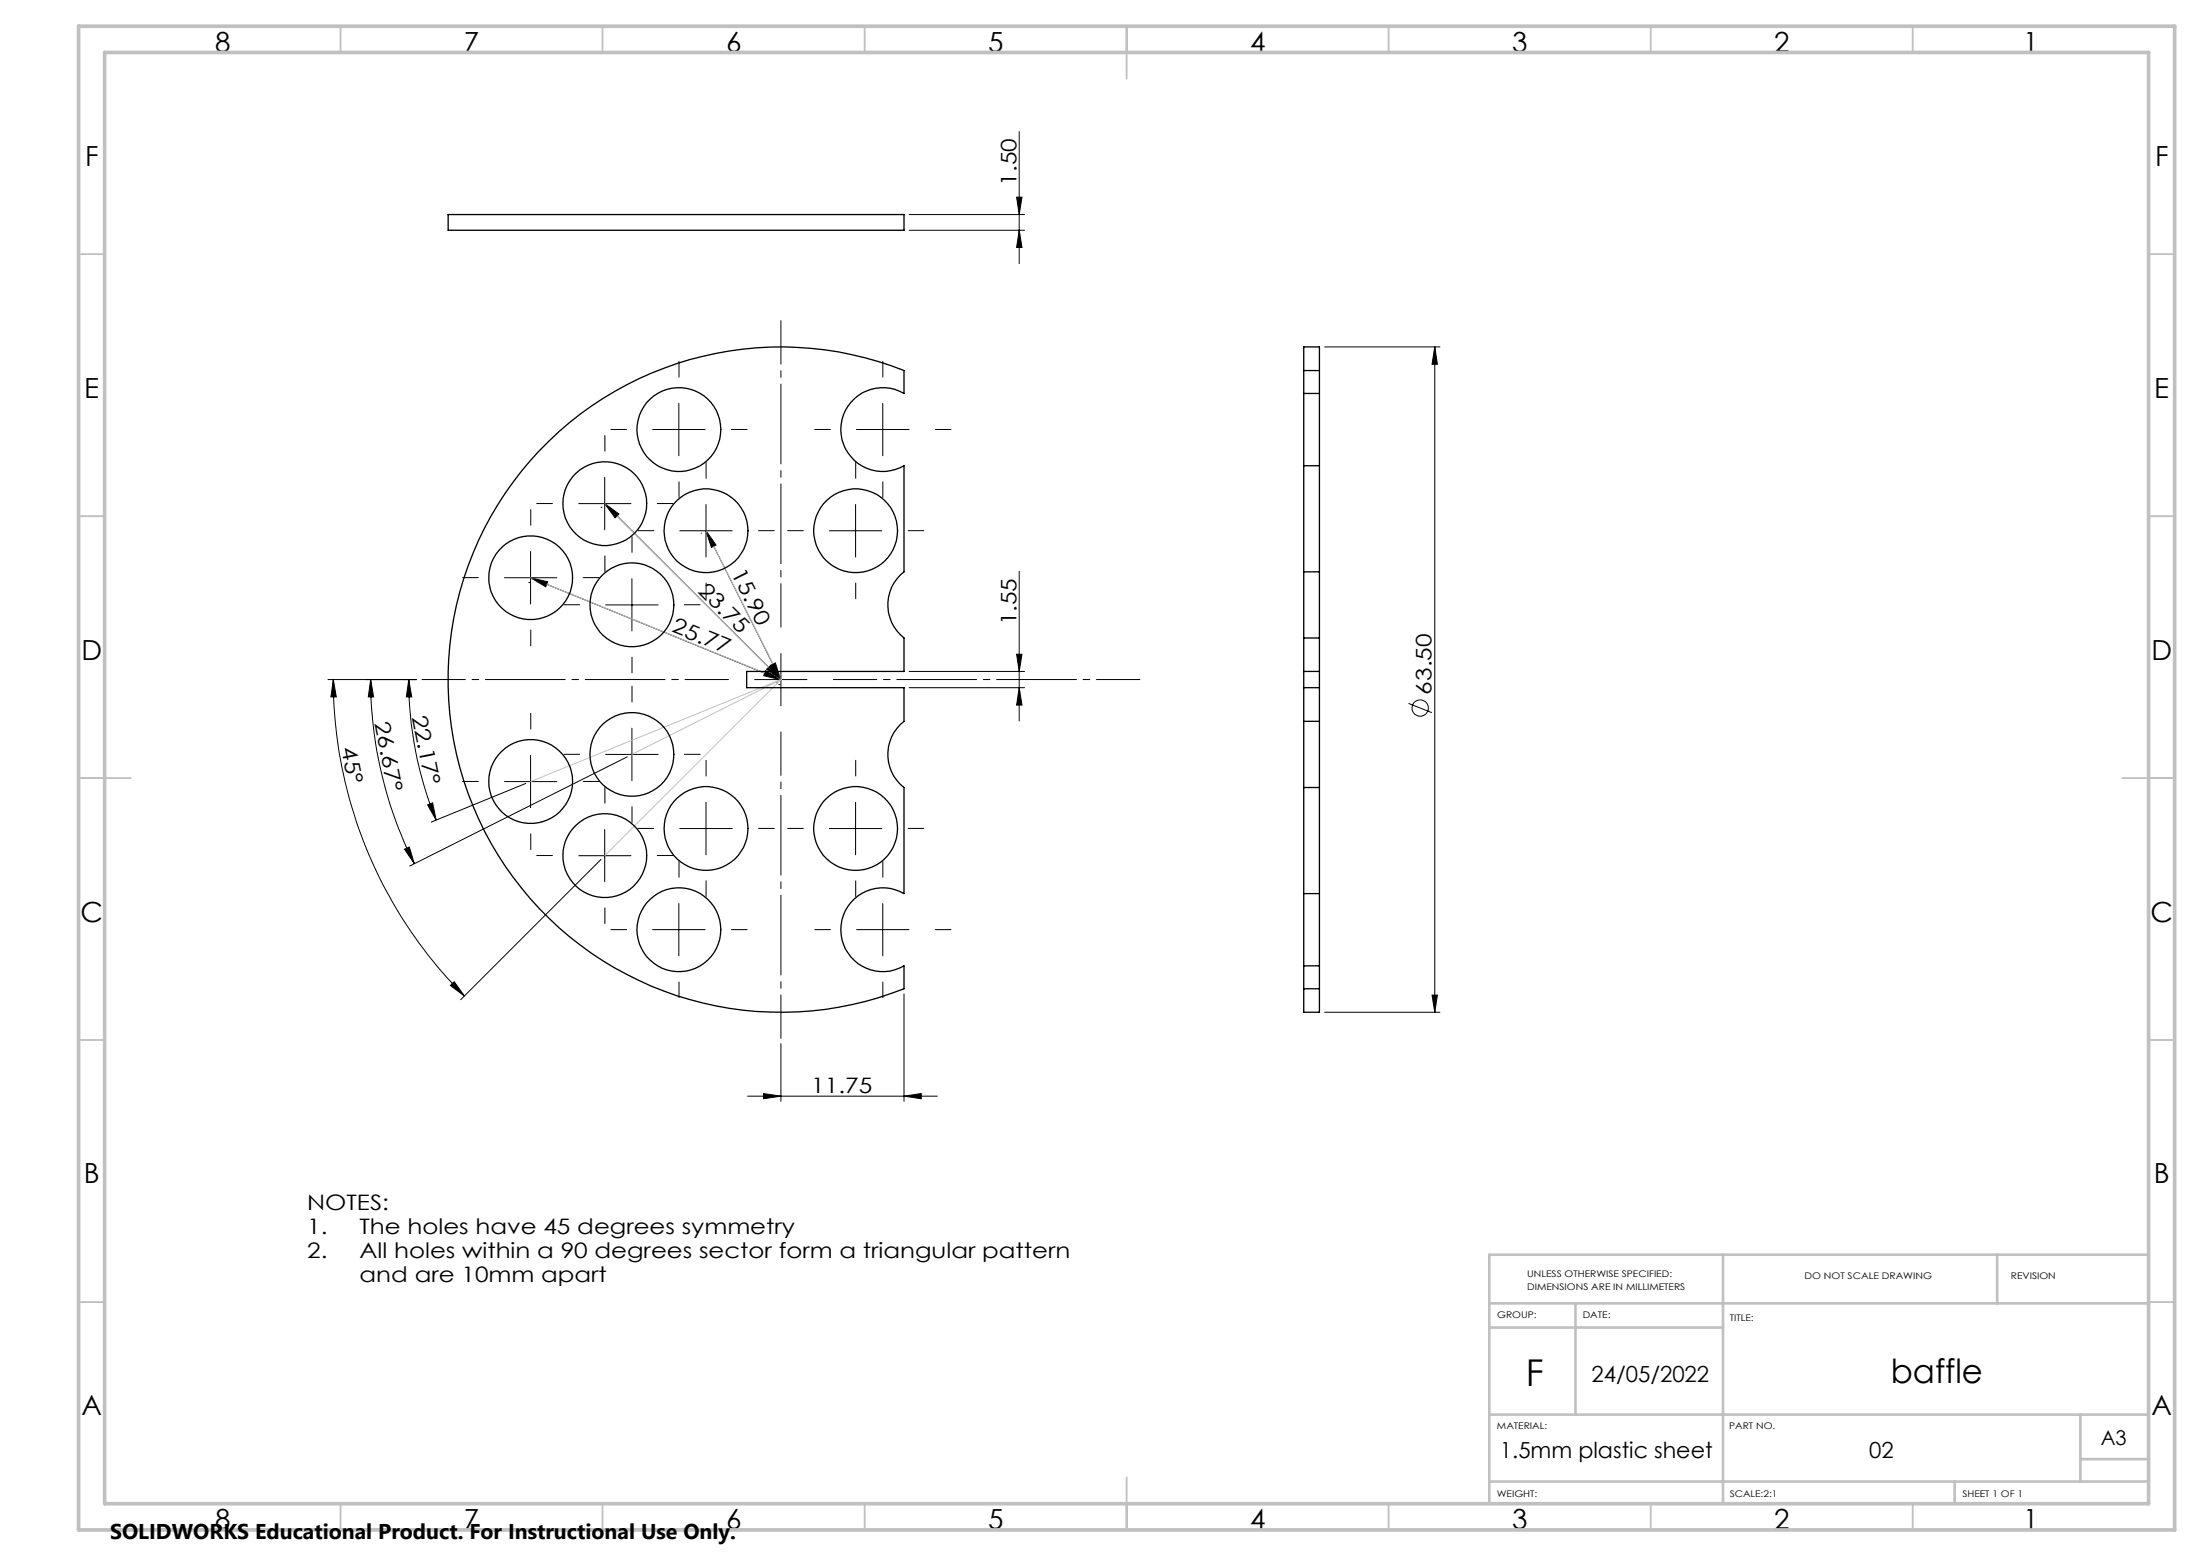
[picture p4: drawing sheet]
<svg xmlns="http://www.w3.org/2000/svg" width="420mm" height="297mm" viewBox="0 0 420 297" stroke-linecap="round" stroke-linejoin="round" font-family="sans-serif">
<g fill="none" stroke="#000" stroke-width=".19">
<path d="M194 37.6h1l-.5 3.4zM194.5 25.1v25.2M173.5 44h22M173.5 41h22M194.5 44l.5 3.2h-1zM129.5 77v10M168.5 77v10M252.8 66.2h22M273.8 66.2v127M273.8 66.2l.5 3.3h-1zM110.4 96.1h10M114.7 96.8h.1"/>
<path d="M115.4 91.1v10M115.4 96.1l33.6 33.6M115.4 96.1l2.7 2-.7 .7zM124.5 82h10M134.7 96.3v10M163.3 96.3v10M163.4 82h10.1M96.3 110.3h10M100.9 111.2h.1M101.2 110.3l3.3 .8-.4 .9zM101.2 110.3l47.8 19.4M101.2 105.3v10"/>
<path d="M115.6 115.5h10M120.6 110.5v9.9M129.7 101.3h10M133.8 101.8h.1M134.7 101.3l14.3 28.4M134.7 101.3l1.9 2.7-.9 .5zM158.3 101.3h10M194.5 109v28.6M62.6 129.7h16.9M63.6 129.7l.6 3.3h-1.1zM63.6 129.7a85.2 85.2 0 0 0 25 60.4M70.7 129.7l.6 3.3h-1z"/>
<path d="M70.7 129.7a78.4 78.4 0 0 0 8.4 35.1M78 129.7l.6 3.3h-1.1zM78 129.7a71 71 0 0 0 5.2 26.8M120.6 139v10M144 129.7h10M146.1 128l2.9 1.7-3.3-.7zM146.3 127.7l.7-.7 2 2.7zM147 127l1-.5 1 3.2zM148.1 130.2h.1M148.3 130.4h.1M148.6 130.7h.1M149 124.7v10"/>
<path d="M173.5 128.2h22M173.5 131.3h22M194 124.9h1l-.5 3.3zM194.5 131.3l.5 3.3h-1zM268.8 134.3l4.4 1.7M81.6 153.6l1-.4 .6 3.3zM96.3 149.2h10M100.3 149.5l-18 7.4M101.2 144.2v10M115.4 158.3v10M115.6 144h10M119.7 144.5l-41.5 20.8"/>
<path d="M129.7 158.1h10M134.7 153.1v10.1M158.3 158.1h10M163.3 153.1v10.1M77.2 162.1l.9-.4 1 3.1zM110.4 163.3h10M114.7 164l-26.8 26.8M124.5 177.4h10M129.5 172.5v10M163.4 177.4h10.1M168.5 172.5v10M85.9 188.1l.8-.7 1.9 2.7z"/>
<path d="M149 199.2v11M172.5 189.7v20.5M252.8 193.2h22M273.3 189.9h1l-.5 3.3zM142.7 209.2h36.2M145.7 208.7l3.3 .5-3.3 .5zM172.5 209.2l3.3-.5v1z"/>
<circle cx="271" cy="135.1" r="1.55"/>
</g>
<g fill="none" stroke="#000" stroke-width=".19" stroke-dasharray="15.2 1.3 1.3 1.3">
<path d="M129.6 72v-3M168.5 72v-3M105.4 96.1h-3M115.4 86.1v-3M119.6 82h-3M125.4 96.1h3M129.6 92v3M134.7 91.3v-3M139.6 82h3M158.5 82h-3M163.3 91.3v-3M168.5 92v3"/>
<path d="M178.5 82h3M91.3 110.3h-3M101.3 100.3v-3M110.6 115.4h-3M111.3 110.3h3M115.4 106.1v3M120.6 105.4v-3M124.7 101.3h-3M130.6 115.4h3M134.7 111.3v3M144.7 101.3h3M153.3 101.3h-3"/>
<path d="M163.3 111.3v3M173.3 101.3h3M101.3 120.3v3M101.3 139.2v-3M120.6 125.4v3M120.6 134v-3M91.3 149.2h-3M101.3 159.2v3M110.6 144h-3M111.3 149.2h3M115.4 153.3v-3M120.6 154v3"/>
<path d="M124.7 158.1h-3M130.6 144h3M134.7 148.1v-3M144.7 158.1h3M153.3 158.1h-3M163.3 148.1v-3M173.3 158.1h3M105.4 163.3h-3M115.4 173.3v3M119.6 177.4h-3M125.4 163.3h3M129.6 167.4v-3"/>
<path d="M134.7 168.1v3M139.6 177.4h3M158.5 177.4h-3M163.3 168.1v3M168.5 167.4v-3M178.5 177.4h3M129.6 187.4v3M168.5 187.4v3"/>
</g>
<path d="M149 119.7v-58.5M139 129.7h-58.5M149 139.7v58.5M159 129.7h58.5" fill="none" stroke="#000" stroke-width=".19" stroke-dasharray="15.2 1.3 1.3 1.3" stroke-dashoffset="6.9"/>
<path d="M115.4 96.1l33.6 33.6M101.2 110.3l47.8 19.4M134.7 101.3l14.3 28.4M149 129.7l-47.8 19.5M149 129.7l-28.4 14.3M149 129.7l-33.6 33.6" fill="none" stroke="#c0c0c0" stroke-width=".19"/>
<g fill="none" stroke="#c0c0c0" stroke-width=".35">
<path d="M65 5v5M115 5v5M165 5v5M215 5v10M265 5v5M315 5v5M365 5v5M15 48.5h5M410 48.5h5M15 98.5h5M410 98.5h5M15 148.5h10"/>
<path d="M405 148.5h10M15 198.5h5M410 198.5h5M15 248.5h5M410 248.5h5M65 287v5M115 287v5M165 287v5M215 282v10M265 287v5M315 287v5M365 287v5"/>
</g>
<path d="M328.8 239.5v47.5M381.1 239.5v9.3M410 239.5h-125.8v47.5M284.2 248.8h125.8M284.2 253.4h44.6M300.6 248.8v21.2M284.6 270h125.4M397 270v12.8M397 278.5h13M284.2 282.8h125.8M373 282.8v4.2" fill="none" stroke="#c0c0c0" stroke-width=".5"/>
<path d="M15 5h400v287h-400zM20 10h390v277h-390z" fill="none" stroke="#c0c0c0" stroke-width=".7"/>
<g fill="#000">
<path d="M194.5 44l.5 3.2h-1zM194 37.6h1l-.5 3.4z"/>
<path d="M115.4 96.1l2.7 2-.7 .7zM146.3 127.7l.7-.7 2 2.7z"/>
<path d="M63.6 129.7l.6 3.3h-1.1zM85.9 188.1l.8-.7 1.9 2.7z"/>
<path d="M70.7 129.7l.6 3.3h-1zM77.2 162.1l.9-.4 1 3.1z"/>
<path d="M78 129.7l.6 3.3h-1.1zM81.6 153.6l1-.4 .6 3.3z"/>
<path d="M147 127l1-.5 1 3.2zM134.7 101.3l1.9 2.7-.9 .5z"/>
<path d="M146.1 128l2.9 1.7-3.3-.7zM101.2 110.3l3.3 .8-.4 .9z"/>
<path d="M194 124.9h1l-.5 3.3zM194.5 131.3l.5 3.3h-1zM273.8 66.2l.5 3.3h-1zM273.3 189.9h1l-.5 3.3z"/>
<path d="M145.7 208.7l3.3 .5-3.3 .5zM172.5 209.2l3.3-.5v1z"/>
</g>
<g fill="none" stroke="#000" stroke-width=".25">
<path d="M85.5 41h87v3h-87zM248.8 70.7v-4.5h3v4.5M248.8 75.1v13.8M248.8 70.7v4.4M248.8 70.7h3M248.8 75.1h3M251.8 75.1v13.8M251.8 70.7v4.4M102.9 86a63.6 63.6 0 0 1 69.6-15.3v4.4a8 8 0 0 0-12.1 6.9 8 8 0 0 0 12.1 6.9v20.2a8 8 0 0 0 0 12.7v6.4h-30v3.1h30v6.4a8 8 0 0 0 0 12.6v20.3a8 8 0 0 0-12.1 6.9 8 8 0 0 0 12.1 6.9v4.3a63.5 63.5 0 0 1-76.1-23.4 63.5 63.5 0 0 1 6.5-79.3zM248.8 88.9v20.2M248.8 88.9h3M251.8 88.9v20.2"/>
<path d="M248.8 109.1v12.7M248.8 109.1h3M251.8 109.1v12.7M248.8 137.7v12.6M248.8 128.2h3M248.8 131.3h3M248.8 121.8v15.9M248.8 137.7h3M248.8 121.8h3M251.8 137.7v12.6M251.8 121.8v15.9M248.8 150.3v20.3"/>
<path d="M248.8 150.3h3M251.8 150.3v20.3M248.8 170.6v13.8M248.8 170.6h3M251.8 170.6v13.8M248.8 188.7v4.5h3v-4.5M248.8 184.4v4.3M248.8 188.7h3M248.8 184.4h3M251.8 184.4v4.3"/>
<circle cx="115.4" cy="96.1" r="8"/>
<circle cx="129.5" cy="82" r="8"/>
<circle cx="101.3" cy="110.3" r="8"/>
<circle cx="120.6" cy="115.4" r="8"/>
<circle cx="134.7" cy="101.3" r="8"/>
<circle cx="163.3" cy="101.3" r="8"/>
<circle cx="101.3" cy="149.2" r="8"/>
<circle cx="120.6" cy="144" r="8"/>
<circle cx="134.7" cy="158.1" r="8"/>
<circle cx="163.3" cy="158.1" r="8"/>
<circle cx="115.4" cy="163.3" r="8"/>
<circle cx="129.5" cy="177.5" r="8"/>
</g>
<text font-size="7.1" x="291.2" y="264.6">F</text>
<text font-size="6.3" x="360.8" y="263.9">baffle</text>
<g font-size="5.3">
<text x="41" y="9.9">8</text>
<text x="88.5" y="9.9">7</text>
<text x="138.5" y="9.9">6</text>
<text x="188.5" y="9.9">5</text>
<text x="238.5" y="9.9">4</text>
<text x="288.5" y="9.9">3</text>
<text x="338.5" y="9.9">2</text>
<text x="386" y="9.9">1</text>
<text x="16.2" y="31.7">F</text>
<text x="411.2" y="31.7">F</text>
<text x="16.1" y="75.9">E</text>
<text x="411.1" y="75.9">E</text>
<text x="15.5" y="125.9">D</text>
<text x="410.5" y="125.9">D</text>
<text x="15.4" y="175.9">C</text>
<text x="410.4" y="175.9">C</text>
<text x="16" y="225.9">B</text>
<text x="411" y="225.9">B</text>
<text x="15.5" y="270.2">A</text>
<text x="410.5" y="270.2">A</text>
<text x="41" y="291.9">8</text>
<text x="88.5" y="291.9">7</text>
<text x="138.5" y="291.9">6</text>
<text x="188.5" y="291.9">5</text>
<text x="238.5" y="291.9">4</text>
<text x="288.5" y="291.9">3</text>
<text x="338.5" y="291.9">2</text>
<text x="386" y="291.9">1</text>
</g>
<g font-size="4.2">
<text x="303.7" y="263.7">24/05/2022</text>
<text x="286.2" y="278.3">1.5mm plastic sheet</text>
<text x="356.7" y="278.3">02</text>
</g>
<g font-size="4.1">
<text x="193.9" y="35.5" transform="rotate(-90 193.9 35.5)">1.50</text>
<text x="133" y="112.9" transform="rotate(45 133 112.9)">23.75</text>
<text x="139.4" y="109.4" transform="rotate(63 139.4 109.4)">15.90</text>
<text x="193.9" y="119.4" transform="rotate(-90 193.9 119.4)">1.55</text>
<text x="128" y="120.5" transform="rotate(22 128 120.5)">25.77</text>
<text x="78.6" y="136.8" transform="rotate(79 78.6 136.8)">22.17°</text>
<text x="273.2" y="132.6" transform="rotate(-90 273.2 132.6)">63.50</text>
<text x="65.1" y="142.8" transform="rotate(79 65.1 142.8)">45°</text>
<text x="71.5" y="138" transform="rotate(79 71.5 138)">26.67°</text>
<text x="154.8" y="208.6">11.75</text>
<text x="58.6" y="231">NOTES:</text>
<text x="58.6" y="235.6">1.</text>
<text x="68.6" y="235.6">The holes have 45 degrees symmetry</text>
<text x="58.6" y="240.1">2.</text>
<text x="68.6" y="240.1">All holes within a 90 degrees sector form a triangular pattern</text>
<text x="68.6" y="244.6">and are 10mm apart</text>
<text x="21" y="293.7">SOLIDWORKS Educational Product. For Instructional Use Only.</text>
</g>
<text font-size="3.9" x="400.9" y="275.8">A3</text>
<g font-size="1.7">
<text x="291.4" y="243.7">UNLESS OTHERWISE SPECIFIED:</text>
<text x="344.3" y="244.1">DO NOT SCALE DRAWING</text>
<text x="383.7" y="244.1">REVISION</text>
<text x="285.7" y="251.5">GROUP:</text>
<text x="291.4" y="246.2">DIMENSIONS ARE IN MILLIMETERS</text>
<text x="302" y="251.5">DATE:</text>
<text x="330.1" y="252.1">TITLE:</text>
<text x="285.6" y="272.7">MATERIAL:</text>
<text x="330" y="272.7">PART NO.</text>
<text x="285.6" y="285.7">WEIGHT:</text>
<text x="330.1" y="285.8">SCALE:2:1</text>
<text x="374.5" y="285.8">SHEET 1 OF 1</text>
</g>
</svg>
